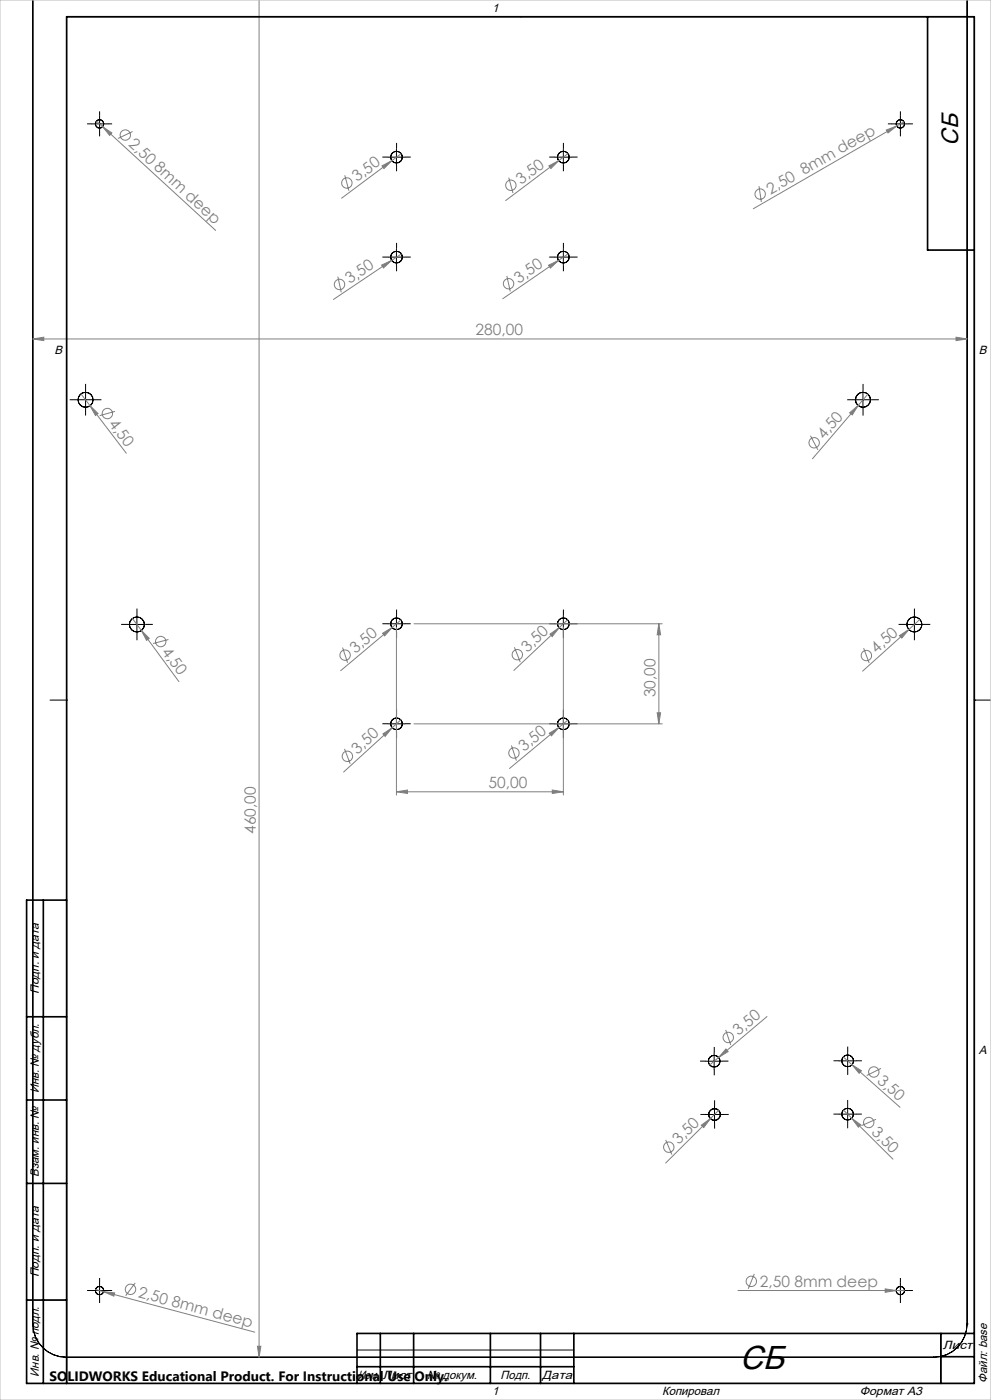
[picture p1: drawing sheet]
<svg xmlns="http://www.w3.org/2000/svg" width="297mm" height="420mm" viewBox="0 0 297 420" stroke-linecap="round" stroke-linejoin="round" font-family="sans-serif">
<g fill="none" stroke="#000" stroke-width=".3">
<path d="M9.8 0v397.2M289.8 -.1v397.3M20 5h272v410h-272zM156 5h.1M27.3 37.2h5M29.8 34.7v5M267.3 37.2h5M269.8 34.7v5M116.3 47.1h5M118.8 44.6v5.1M166.3 47.1h5M168.8 44.6v5.1"/>
<path d="M116.3 77.1h5M118.8 74.6v5M166.3 77.1h5M168.8 74.6v5M23.1 119.9h5M25.6 117.5v4.9M256.1 119.9h5M258.6 117.5v4.9M38.5 187.3h5M41 184.8v5M116.3 187.1h5M118.8 184.6v5"/>
<path d="M166.3 187.1h5M168.8 184.6v5M271.5 187.3h5M274 184.8v5M15 210h5M20 210h.1M116.3 217.2h5M118.8 214.6v5.1M166.3 217.2h5M168.8 214.6v5.1M292 210h.1M292 210h5"/>
<path d="M211.5 318.4h5M214 315.9v5M251.5 318.3h5M254 315.8v5M211.6 334.3h5M214.1 331.8v5M251.5 334.2h5M254 331.7v5M9.8 397.2a10 10 0 0 0 10 10M9.8 397.2h.1M27.3 387.2h5M29.8 384.7v5"/>
<path d="M267.3 387.2h5M269.8 384.7v5M289.8 397.2a10 10 0 0 1-10 10M289.8 397.2h.1M19.8 407.2h.1M19.8 407.2h260M107 405h65M156 415h.1M279.8 407.2h.1M282 400v15"/>
<circle cx="29.8" cy="37.2" r="1.25"/>
<circle cx="269.8" cy="37.2" r="1.25"/>
<circle cx="118.8" cy="47.2" r="1.75"/>
<circle cx="168.8" cy="47.1" r="1.74"/>
<circle cx="118.8" cy="77.1" r="1.75"/>
<circle cx="168.8" cy="77.1" r="1.74"/>
<circle cx="25.6" cy="119.9" r="2.24"/>
<circle cx="258.6" cy="119.9" r="2.25"/>
<circle cx="41" cy="187.3" r="2.25"/>
<circle cx="118.8" cy="187.1" r="1.75"/>
<circle cx="168.8" cy="187.1" r="1.74"/>
<circle cx="274" cy="187.3" r="2.25"/>
<circle cx="118.8" cy="217.2" r="1.75"/>
<circle cx="168.8" cy="217.1" r="1.74"/>
<circle cx="214" cy="318.4" r="1.76"/>
<circle cx="254" cy="318.3" r="1.76"/>
<circle cx="214.1" cy="334.3" r="1.76"/>
<circle cx="254" cy="334.2" r="1.75"/>
<circle cx="29.8" cy="387.2" r="1.25"/>
<circle cx="269.8" cy="387.2" r="1.25"/>
</g>
<g fill="none" stroke="#808080" stroke-width=".3">
<path d="M77.6 -.1v407.3M28.9 36.3l35.7 32.8M30.8 38l2.7 1.9-.7 .7zM39.7 39.5l-4.3 2M265.6 39l3.1-1.2-2.6 2.1zM268.7 37.8l-43 24.8M270.9 36.5l-2.2 1.3M103.3 52.6l1.3 4.6M114.5 49.8l2.9-1.6-2.3 2.4zM117.4 48.2l-15 11.3M120.2 46.1l-2.8 2.1M152.5 53.3l1.2 4.6"/>
<path d="M164.5 49.8l2.9-1.6-2.3 2.4zM167.4 48.2l-15.8 12M170.2 46.1l-2.8 2.1M227.5 55.9l.7 4.7M114.4 79.5l3-1.4-2.5 2.3zM117.4 78.1l-17.5 11.7M120.3 76.2l-2.9 1.9M164.4 79.6l3-1.5-2.4 2.3zM167.4 78.1l-16.7 11.5M170.3 76.1l-2.9 2M101.2 83l1.1 4.7M151.9 82.8l1 4.6"/>
<path d="M9.8 101.7l3.3-.5v1zM9.8 101.7h280M24.3 118.2l13.6 17.8M260.1 118.2l-16.6 19.4M286.5 101.2l3.3 .5-3.3 .5zM27 121.7l2.4 2.4-.8 .6zM34.5 123.4l-4.6 1.3M242.9 130.7l2.2 4.3M254.6 123.8l2.6-2.1-1.8 2.8zM39.7 185.5l2.7 3.6M42.4 189.1l2.3 2.4-.8 .6zM42.4 189.1l11.2 15.4"/>
<path d="M50.5 191.9l-4.6 1.2M102.7 194.3l1.5 4.5M114.7 190l2.8-1.7-2.2 2.5zM117.5 188.3l-15.4 12.9M118.8 188.2v50.3M120.2 186l-2.7 2.3M124.1 187.1h74.4M154.2 194.2l1.7 4.4M164.8 190.2l2.8-1.9-2.1 2.7zM168.8 188.2v50.3M170.1 185.9l-16.1 15.2M197.4 187.1l.6 3.3h-1z"/>
<path d="M197.4 187.1v30.1M258.8 194.4l1.7 4.5M269.6 190.7l2.8-1.8-2.1 2.5zM272.4 188.9l-13.9 12.4M275.7 185.8l-3.3 3.1M120.1 216l-17.1 15.6M124.1 217.2h74.4M164.6 220l2.9-1.8-2.2 2.6zM170.2 216l-17.5 14.6M197 213.8h1l-.6 3.4zM103.3 224.7l1.7 4.4M114.8 220.2l2.7-1.9-2.1 2.6z"/>
<path d="M118.8 237.5l3.3-.5v1zM118.8 237.5h50M153.3 223.6l1.5 4.6M165.5 237l3.3 .5-3.3 .5zM217.5 309l1.5 4.5M217.6 314.7l.6 .8-2.8 1.7zM229.9 305l-17.2 14.5M252.7 317.1l2.6 2.3M255.3 319.4l2.9 1.8-.7 .8zM255.3 319.4l14.4 12.8M210.2 337.6l2.7-2-2 2.7zM212.9 335.6l-13.4 13.3"/>
<path d="M215.4 333.1l-2.5 2.5M252.8 333l2.5 2.5M255.3 335.5l2.7 1.9-.8 .8zM255.3 335.5l12.3 12.3M262.5 335.8l-4.3 1.9M264 320.5l-4.2 2.2M199.5 342l1.9 4.4M28.6 386.8l2.4 .7M31 387.5l3.4 .4-.3 .9zM31 387.5l45.3 12.1M40.5 384.9l-2.8 3.8M221.2 387.2h49.9"/>
<path d="M226.1 382.2l-1.8 4.4M265.3 386.7l3.3 .5-3.3 .5zM77.2 403.9h1l-.6 3.3z"/>
<circle cx="37.6" cy="40.5" r="1.56"/>
<circle cx="104" cy="54.9" r="1.56"/>
<circle cx="153.1" cy="55.6" r="1.55"/>
<circle cx="227.8" cy="58.2" r="1.55"/>
<circle cx="101.8" cy="85.4" r="1.55"/>
<circle cx="152.4" cy="85.1" r="1.56"/>
<circle cx="32.2" cy="124.1" r="1.56"/>
<circle cx="244" cy="132.8" r="1.55"/>
<circle cx="48.2" cy="192.5" r="1.56"/>
<circle cx="103.4" cy="196.6" r="1.56"/>
<circle cx="155" cy="196.4" r="1.56"/>
<circle cx="259.7" cy="196.7" r="1.55"/>
<circle cx="104.1" cy="226.9" r="1.56"/>
<circle cx="154" cy="225.9" r="1.55"/>
<circle cx="218.3" cy="311.2" r="1.56"/>
<circle cx="260.4" cy="336.7" r="1.55"/>
<circle cx="261.9" cy="321.6" r="1.55"/>
<circle cx="200.4" cy="344.1" r="1.56"/>
<circle cx="39.1" cy="386.8" r="1.56"/>
<circle cx="225.2" cy="384.4" r="1.56"/>
</g>
<g fill="none" stroke="#000" stroke-width=".3" stroke-dasharray="15.2 1.3 1.3 1.3" stroke-linecap="butt">
<path d="M27.4 37.2h-1.3M29.9 34.7v-1.3M29.9 39.7v1.2M32.4 37.2h1.2M267.4 37.2h-1.3M269.9 34.7v-1.3M269.9 39.7v1.2M272.4 37.2h1.2M116.4 47.1h-1.8M118.9 44.6v-1.7M118.9 49.6v1.8M121.4 47.1h1.7"/>
<path d="M166.4 47.1h-1.8M168.9 44.6v-1.7M168.9 49.6v1.8M171.4 47.1h1.7M116.4 77.1h-1.8M118.9 74.6v-1.7M118.9 79.6v1.8M121.4 77.1h1.7M166.4 77.1h-1.8M168.9 74.6v-1.7M168.9 79.6v1.8M171.4 77.1h1.7"/>
<path d="M23.2 119.9h-2.3M25.7 117.4v-2.2M28.2 119.9h2.2M256.2 119.9h-2.3M258.7 117.4v-2.2M261.2 119.9h2.2M25.7 122.4v2.3M258.7 122.4v2.3M38.6 187.3h-2.3M41.1 184.8v-2.2M41.1 189.8v2.3M43.6 187.3h2.2"/>
<path d="M116.4 187.1h-1.8M118.9 184.6v-1.7M118.9 189.6v1.8M121.4 187.1h1.7M166.4 187.1h-1.8M168.9 184.6v-1.7M168.9 189.6v1.8M171.4 187.1h1.7M271.6 187.3h-2.3M274.1 184.8v-2.2M274.1 189.8v2.3M276.6 187.3h2.2"/>
<path d="M116.4 217.1h-1.8M118.9 214.6v-1.7M118.9 219.6v1.8M121.4 217.1h1.7M166.4 217.1h-1.8M168.9 214.6v-1.7M168.9 219.6v1.8M171.4 217.1h1.7M211.6 318.3h-1.8M214.1 315.8v-1.7M216.6 318.3h1.7M251.6 318.2h-1.8"/>
<path d="M254.1 315.7v-1.7M256.6 318.2h1.7M211.7 334.3h-1.8M214.1 320.8v1.8M214.2 331.8v-1.7M214.2 336.8v1.8M216.7 334.3h1.7M251.5 334.2h-1.7M254 331.7v-1.7M254 336.7v1.8M254.1 320.7v1.8M256.5 334.2h1.8"/>
<path d="M27.4 387.2h-1.3M29.9 384.7v-1.3M29.9 389.7v1.2M32.4 387.2h1.2M267.4 387.2h-1.3M269.9 384.7v-1.3M269.9 389.7v1.2M272.4 387.2h1.2"/>
</g>
<g fill="none" stroke="#000" stroke-width=".5">
<path d="M278 5v70h14M13 270v145M20 270h-12v145h284v-410h-272v410M8 305h12M8 330h12M8 355h12M8 390h12M107 410h65M114 400v15M124 400v15M147 400v15M162 400v15"/>
<path d="M172 400v15M282 400v15M282 407h10M292 400h-185v15"/>
</g>
<path d="M0 0h297v420h-297z" fill="none" stroke="#c0c0c0" stroke-width=".3"/>
<g fill="#808080">
<path d="M265.3 386.7l3.3 .5-3.3 .5z"/>
<path d="M265.6 39l3.1-1.2-2.6 2.1z"/>
<path d="M114.4 79.5l3-1.4-2.5 2.3z"/>
<path d="M164.4 79.6l3-1.5-2.4 2.3z"/>
<path d="M114.5 49.8l2.9-1.6-2.3 2.4z"/>
<path d="M164.5 49.8l2.9-1.6-2.3 2.4z"/>
<path d="M164.6 220l2.9-1.8-2.2 2.6z"/>
<path d="M114.7 190l2.8-1.7-2.2 2.5z"/>
<path d="M217.6 314.7l.6 .8-2.8 1.7z"/>
<path d="M269.6 190.7l2.8-1.8-2.1 2.5z"/>
<path d="M114.8 220.2l2.7-1.9-2.1 2.6z"/>
<path d="M164.8 190.2l2.8-1.9-2.1 2.7z"/>
<path d="M210.2 337.6l2.7-2-2 2.7z"/>
<path d="M254.6 123.8l2.6-2.1-1.8 2.8z"/>
<path d="M42.4 189.1l2.3 2.4-.8 .6z"/>
<path d="M27 121.7l2.4 2.4-.8 .6z"/>
<path d="M255.3 335.5l2.7 1.9-.8 .8z"/>
<path d="M30.8 38l2.7 1.9-.7 .7z"/>
<path d="M255.3 319.4l2.9 1.8-.7 .8z"/>
<path d="M31 387.5l3.4 .4-.3 .9z"/>
<path d="M118.8 237.5l3.3-.5v1zM165.5 237l3.3 .5-3.3 .5z"/>
<path d="M9.8 101.7l3.3-.5v1zM286.5 101.2l3.3 .5-3.3 .5z"/>
<path d="M77.2 403.9h1l-.6 3.3zM77.2 -.1h1z"/>
<path d="M197.4 187.1l.6 3.3h-1zM197 213.8h1l-.6 3.4z"/>
</g>
<text font-size="10" x="221.8" y="410.6">СБ</text>
<text font-size="7.1" x="287.2" y="43.7" transform="rotate(-90 287.2 43.7)">СБ</text>
<g font-size="4.7" fill="#808080">
<text x="38.3" y="43.5" transform="rotate(43 38.3 43.5)">2,50 8mm deep</text>
<text x="107.1" y="54.7" transform="rotate(-37 107.1 54.7)">3,50</text>
<text x="156.2" y="55.4" transform="rotate(-37 156.2 55.4)">3,50</text>
<text x="230.9" y="58.4" transform="rotate(-30 230.9 58.4)">2,50 8mm deep</text>
<text x="104.9" y="85.3" transform="rotate(-34 104.9 85.3)">3,50</text>
<text x="155.5" y="85.1" transform="rotate(-34 155.5 85.1)">3,50</text>
<text x="142.6" y="100.6">280,00</text>
<text x="32.4" y="127.1" transform="rotate(53 32.4 127.1)">4,50</text>
<text x="247" y="132" transform="rotate(-49 247 132)">4,50</text>
<text x="48.3" y="195.5" transform="rotate(54 48.3 195.5)">4,50</text>
<text x="106.5" y="196.2" transform="rotate(-40 106.5 196.2)">3,50</text>
<text x="158.1" y="195.9" transform="rotate(-43 158.1 195.9)">3,50</text>
<text x="262.7" y="196.2" transform="rotate(-42 262.7 196.2)">4,50</text>
<text x="196.5" y="209.2" transform="rotate(-90 196.5 209.2)">30,00</text>
<text x="107.2" y="226.4" transform="rotate(-42 107.2 226.4)">3,50</text>
<text x="157.1" y="225.6" transform="rotate(-40 157.1 225.6)">3,50</text>
<text x="146.4" y="236.5">50,00</text>
<text x="76.7" y="250.1" transform="rotate(-90 76.7 250.1)">460,00</text>
<text x="221.3" y="310.9" transform="rotate(-40 221.3 310.9)">3,50</text>
<text x="262.7" y="324.6" transform="rotate(42 262.7 324.6)">3,50</text>
<text x="261" y="339.8" transform="rotate(45 261 339.8)">3,50</text>
<text x="203.5" y="343.5" transform="rotate(-45 203.5 343.5)">3,50</text>
<text x="41.2" y="389.1" transform="rotate(15 41.2 389.1)">2,50 8mm deep</text>
<text x="227.7" y="386.1">2,50 8mm deep</text>
</g>
<text font-size="4.1" x="14.9" y="414.2">SOLIDWORKS Educational Product. For Instructional Use Only.</text>
<g font-size="3.6">
<text x="147.5" y="3.6">1</text>
<text x="16.4" y="106.1">B</text>
<text x="293.4" y="106.1">B</text>
<text x="11.6" y="298.1" transform="rotate(-90 11.6 298.1)">Подп. и дата</text>
<text x="293.4" y="316.1">A</text>
<text x="11.6" y="328" transform="rotate(-90 11.6 328)">Инв. № дубл.</text>
<text x="11.6" y="353" transform="rotate(-90 11.6 353)">Взам. инв. №</text>
<text x="11.6" y="383.1" transform="rotate(-90 11.6 383.1)">Подп. и дата</text>
<text x="282.6" y="404.6">Лист</text>
<text x="11.6" y="413" transform="rotate(-90 11.6 413)">Инв. № подл.</text>
<text x="107.3" y="413.6">Изм.</text>
<text x="114.7" y="413.6">Лист</text>
<text x="128" y="413.6">№ докум.</text>
<text x="150" y="413.6">Подп.</text>
<text x="162.5" y="413.6">Дата</text>
<text x="147.5" y="418.6">1</text>
<text x="198.5" y="418.6">Копировал</text>
<text x="257.7" y="418.6">Формат А3</text>
<text x="295.8" y="414.7" transform="rotate(-90 295.8 414.7)">Файл: base</text>
</g>
</svg>
